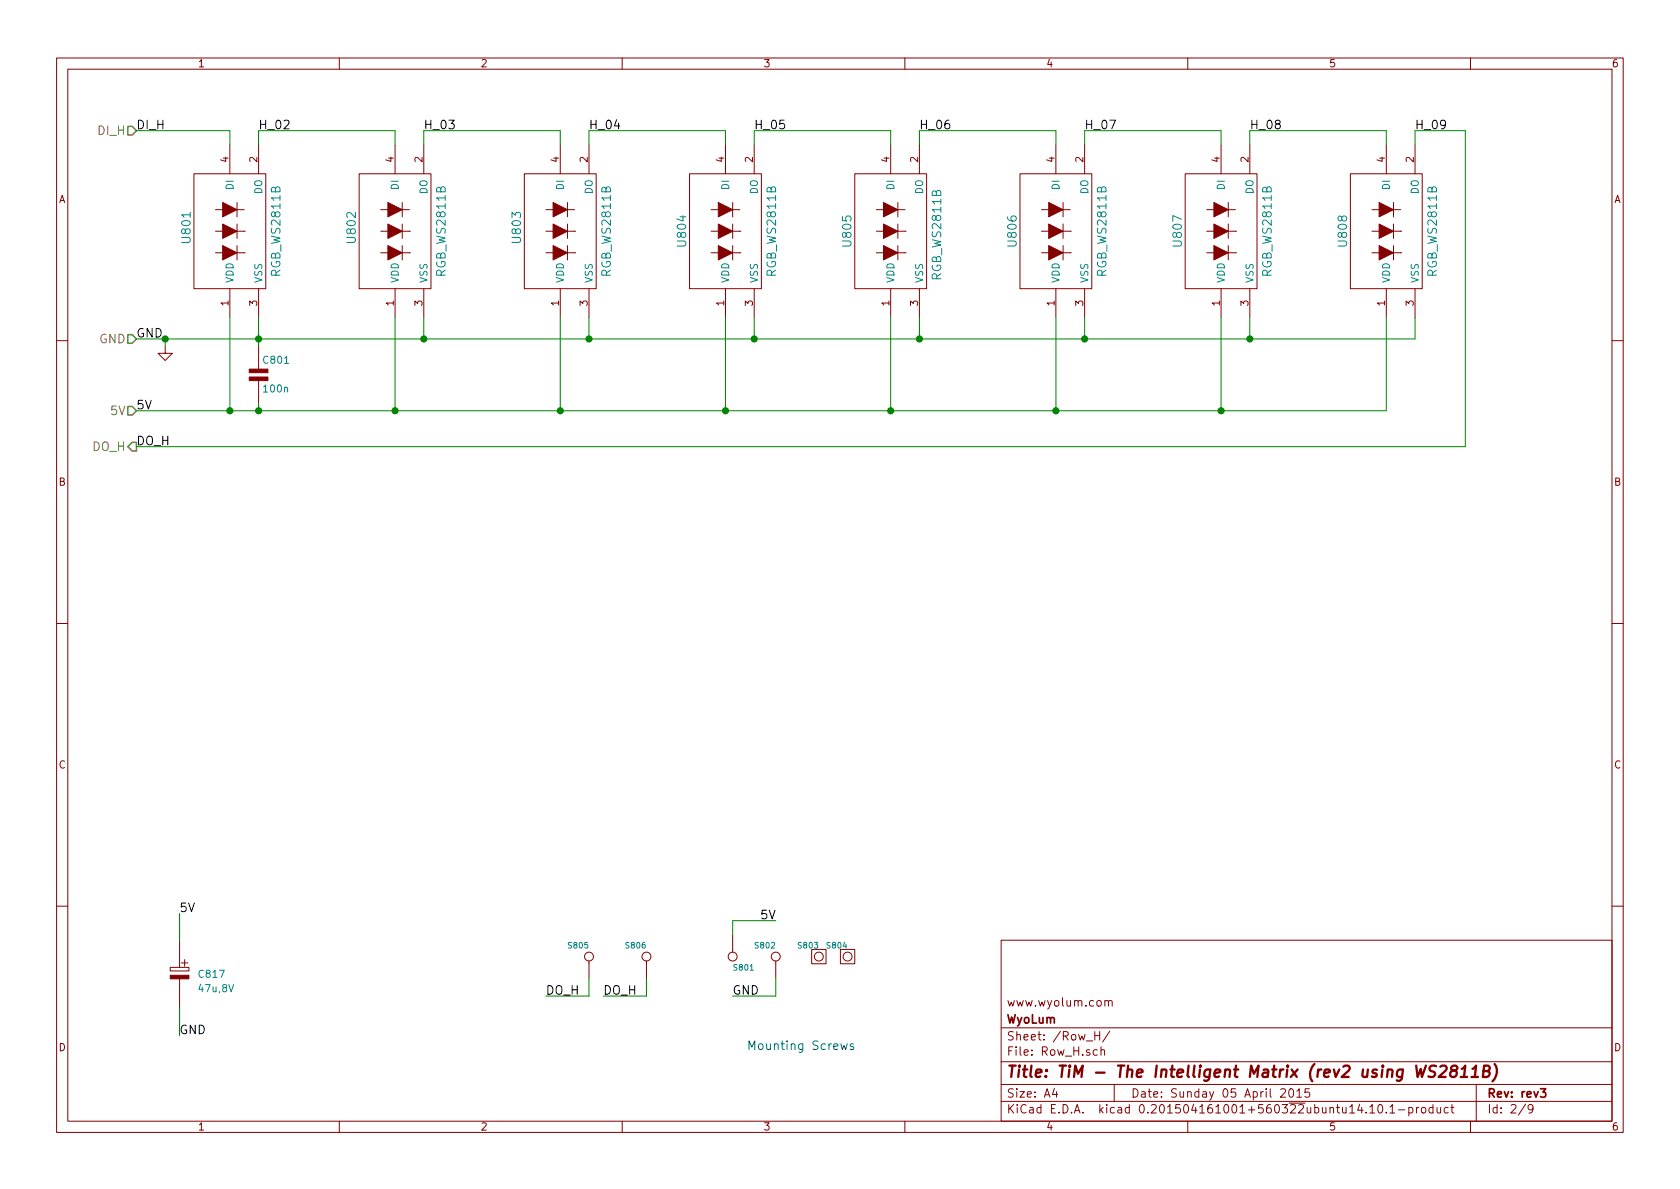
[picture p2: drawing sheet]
EESchema Schematic File Version 2
LIBS:TinyTiM_sym
LIBS:power
LIBS:TinyTiM-cache
EELAYER 25 0
EELAYER END
$Descr A4 11693 8268
encoding utf-8
Sheet 2 9
Title "TiM - The Intelligent Matrix (rev2 using WS2811B)"
Date "Sunday 05 April 2015"
Rev "rev3"
Comp "WyoLum"
Comment1 "www.wyolum.com"
Comment2 ""
Comment3 ""
Comment4 ""
$EndDescr
Text Label 950  900  0    60   ~ 0
DI_H
Text HLabel 950  3100 0    60   Output ~ 0
DO_H
Text HLabel 950  2350 0    60   Input ~ 0
GND
Text HLabel 950  900  0    60   Input ~ 0
DI_H
$Comp
L RGB_WS2811B U801
U 1 1
P 1525 1575
F 0 "U801" V 1300 1575 60  0000 C CNN
F 1 "RGB_WS2811B" V 1925 1550 60  0000 C CNN
F 2 "TinyTiM_Libs:RGB_WS2811B_Trans" H 1425 1975 60  0001 C CNN
F 3 "" H 1525 1575 60  0001 C CNN
	1    1525 1575
	1    0    0    -1  
$EndComp
Text Label 950  2350 0    60   ~ 0
GND
Text Label 950  2850 0    60   ~ 0
5V
Text Label 950  3100 0    60   ~ 0
DO_H
Text Label 1800 900  0    60   ~ 0
H_02
Text Label 2950 900  0    60   ~ 0
H_03
Text Label 4100 900  0    60   ~ 0
H_04
Text Label 5250 900  0    60   ~ 0
H_05
Text Label 6400 900  0    60   ~ 0
H_06
Text Label 7550 900  0    60   ~ 0
H_07
Text Label 8700 900  0    60   ~ 0
H_08
Text Label 9850 900  0    60   ~ 0
H_09
$Comp
L C2 C801
U 1 1
P 1800 2600
F 0 "C801" H 1825 2700 50  0000 L CNN
F 1 "100n" H 1825 2500 50  0000 L CNN
F 2 "TinyTiM_Libs:c_0805" H 1800 2600 50  0001 C CNN
F 3 "" H 1800 2600 60  0001 C CNN
F 4 "CAP CER 0.1UF 25V 10% X7R 0805" H 1800 2800 60  0001 L CNN "Field4"
F 5 "100nF, 25V" H 1800 2900 60  0001 L CNN "Field5"
F 6 "Surface Mount, MLCC" H 1800 3000 60  0001 L CNN "Field6"
F 7 "Kemet" H 1800 3100 60  0001 L CNN "Field7"
F 8 "C0805C104K3RACTU" H 1800 3200 60  0001 L CNN "Field8"
F 9 "Digikey" H 1800 3300 60  0001 L CNN "Field9"
F 10 "399-1168-1-ND" H 1800 3400 60  0001 L CNN "Field10"
F 11 "http://www.digikey.com/product-detail/en/C0805C104K3RACTU/399-1168-1-ND/411443" H 1800 3500 60  0001 L CNN "Field11"
	1    1800 2600
	1    0    0    -1  
$EndComp
$Comp
L RGB_WS2811B U802
U 1 1
P 2675 1575
F 0 "U802" V 2450 1575 60  0000 C CNN
F 1 "RGB_WS2811B" V 3075 1550 60  0000 C CNN
F 2 "TinyTiM_Libs:RGB_WS2811B_Trans" H 2575 1975 60  0001 C CNN
F 3 "" H 2675 1575 60  0001 C CNN
	1    2675 1575
	1    0    0    -1  
$EndComp
$Comp
L RGB_WS2811B U803
U 1 1
P 3825 1575
F 0 "U803" V 3600 1575 60  0000 C CNN
F 1 "RGB_WS2811B" V 4225 1550 60  0000 C CNN
F 2 "TinyTiM_Libs:RGB_WS2811B_Trans" H 3725 1975 60  0001 C CNN
F 3 "" H 3825 1575 60  0001 C CNN
	1    3825 1575
	1    0    0    -1  
$EndComp
$Comp
L RGB_WS2811B U804
U 1 1
P 4975 1575
F 0 "U804" V 4750 1550 60  0000 C CNN
F 1 "RGB_WS2811B" V 5375 1550 60  0000 C CNN
F 2 "TinyTiM_Libs:RGB_WS2811B_Trans" H 4875 1975 60  0001 C CNN
F 3 "" H 4975 1575 60  0001 C CNN
	1    4975 1575
	1    0    0    -1  
$EndComp
$Comp
L RGB_WS2811B U805
U 1 1
P 6125 1575
F 0 "U805" V 5900 1550 60  0000 C CNN
F 1 "RGB_WS2811B" V 6525 1525 60  0000 C CNN
F 2 "TinyTiM_Libs:RGB_WS2811B_Trans" H 6025 1975 60  0001 C CNN
F 3 "" H 6125 1575 60  0001 C CNN
	1    6125 1575
	1    0    0    -1  
$EndComp
$Comp
L RGB_WS2811B U806
U 1 1
P 7275 1575
F 0 "U806" V 7050 1550 60  0000 C CNN
F 1 "RGB_WS2811B" V 7675 1550 60  0000 C CNN
F 2 "TinyTiM_Libs:RGB_WS2811B_Trans" H 7175 1975 60  0001 C CNN
F 3 "" H 7275 1575 60  0001 C CNN
	1    7275 1575
	1    0    0    -1  
$EndComp
$Comp
L RGB_WS2811B U807
U 1 1
P 8425 1575
F 0 "U807" V 8200 1550 60  0000 C CNN
F 1 "RGB_WS2811B" V 8825 1550 60  0000 C CNN
F 2 "TinyTiM_Libs:RGB_WS2811B_Trans" H 8325 1975 60  0001 C CNN
F 3 "" H 8425 1575 60  0001 C CNN
	1    8425 1575
	1    0    0    -1  
$EndComp
$Comp
L RGB_WS2811B U808
U 1 1
P 9575 1575
F 0 "U808" V 9350 1550 60  0000 C CNN
F 1 "RGB_WS2811B" V 9975 1550 60  0000 C CNN
F 2 "TinyTiM_Lib:RGB_WS2811B" H 9475 1975 60  0001 C CNN
F 3 "" H 9575 1575 60  0001 C CNN
	1    9575 1575
	1    0    0    -1  
$EndComp
$Comp
L GND #PWR04
U 1 1
P 1150 2400
F 0 "#PWR04" H 1150 2400 30  0001 C CNN
F 1 "GND" H 1150 2330 30  0001 C CNN
F 2 "" H 1150 2400 60  0001 C CNN
F 3 "" H 1150 2400 60  0001 C CNN
	1    1150 2400
	1    0    0    -1  
$EndComp
$Comp
L CONN_1 S801
U 1 1
P 5100 6650
F 0 "S801" V 5180 6650 40  0000 L CNN
F 1 "CONN_1" H 5100 6705 30  0001 C CNN
F 2 "TinyTiM_Libs:Screw" H 5100 6805 30  0001 C CNN
F 3 "" H 5100 6650 60  0001 C CNN
	1    5100 6650
	0    1    1    0   
$EndComp
$Comp
L CONN_1 S802
U 1 1
P 5400 6650
F 0 "S802" V 5480 6650 40  0000 L CNN
F 1 "CONN_1" H 5400 6705 30  0001 C CNN
F 2 "TinyTiM_Libs:Screw" H 5400 6805 30  0001 C CNN
F 3 "" H 5400 6650 60  0001 C CNN
	1    5400 6650
	0    -1   -1   0   
$EndComp
Text Notes 5200 7300 0    60   ~ 0
Mounting Screws
Text Label 1250 6350 0    60   ~ 0
5V
Text Label 1250 7200 0    60   ~ 0
GND
$Comp
L C_POL_1 C817
U 1 1
P 1250 6750
F 0 "C817" H 1375 6725 50  0000 L CNN
F 1 "47u,8V" H 1375 6625 50  0000 L CNN
F 2 "TinyTiM_Libs:c_2917" H 1250 6700 50  0001 C CNN
F 3 "" H 1250 6750 60  0001 C CNN
F 4 "CAP ALUM 47UF 8V 20% SMD" H 1250 6950 60  0001 L CNN "Field4"
F 5 "47u,8V" H 1250 7050 60  0001 L CNN "Field5"
F 6 "2917 (7343 Metric)" H 1250 7150 60  0001 L CNN "Field6"
F 7 "Panasonic Electronic Components" H 1250 7250 60  0001 L CNN "Field7"
F 8 "EEF-CD0K470R" H 1250 7350 60  0001 L CNN "Field8"
F 9 "Digikey" H 1250 7450 60  0001 L CNN "Field9"
F 10 "PCE3606CT-ND" H 1250 7550 60  0001 L CNN "Field10"
F 11 "http://www.digikey.com/product-detail/en/EEF-CD0K470R/PCE3606CT-ND/614442" H 1250 7650 60  0001 L CNN "Field11"
	1    1250 6750
	1    0    0    -1  
$EndComp
Wire Wire Line
	1250 7000 1250 7200
Wire Wire Line
	1150 2400 1150 2350
Wire Wire Line
	9850 2350 9850 2200
Wire Wire Line
	6400 2350 6400 2200
Wire Wire Line
	2950 2350 2950 2200
Connection ~ 1800 2850
Wire Wire Line
	1800 2850 1800 2800
Wire Wire Line
	950  3100 10200 3100
Wire Wire Line
	9650 1000 9650 900 
Wire Wire Line
	9650 900  8700 900 
Wire Wire Line
	8700 900  8700 1000
Wire Wire Line
	7350 1000 7350 900 
Wire Wire Line
	7350 900  6400 900 
Wire Wire Line
	6400 900  6400 1000
Wire Wire Line
	5050 1000 5050 900 
Wire Wire Line
	5050 900  4100 900 
Wire Wire Line
	4100 900  4100 1000
Wire Wire Line
	2750 1000 2750 900 
Wire Wire Line
	2750 900  1800 900 
Wire Wire Line
	1800 900  1800 1000
Connection ~ 1800 2350
Wire Wire Line
	950  2350 9850 2350
Connection ~ 4100 2350
Connection ~ 6400 2350
Connection ~ 8700 2350
Connection ~ 2750 2850
Wire Wire Line
	2750 2850 2750 2200
Connection ~ 5050 2850
Wire Wire Line
	5050 2850 5050 2200
Connection ~ 7350 2850
Wire Wire Line
	7350 2850 7350 2200
Wire Wire Line
	9650 2850 9650 2200
Wire Wire Line
	1600 2850 1600 2200
Wire Wire Line
	8500 2850 8500 2200
Connection ~ 8500 2850
Wire Wire Line
	6200 2850 6200 2200
Connection ~ 6200 2850
Wire Wire Line
	3900 2850 3900 2200
Connection ~ 3900 2850
Connection ~ 7550 2350
Connection ~ 5250 2350
Connection ~ 2950 2350
Connection ~ 1600 2850
Wire Wire Line
	950  900  1600 900 
Wire Wire Line
	1600 900  1600 1000
Wire Wire Line
	2950 1000 2950 900 
Wire Wire Line
	2950 900  3900 900 
Wire Wire Line
	3900 900  3900 1000
Wire Wire Line
	5250 1000 5250 900 
Wire Wire Line
	5250 900  6200 900 
Wire Wire Line
	6200 900  6200 1000
Wire Wire Line
	7550 1000 7550 900 
Wire Wire Line
	7550 900  8500 900 
Wire Wire Line
	8500 900  8500 1000
Wire Wire Line
	10200 3100 10200 900 
Wire Wire Line
	10200 900  9850 900 
Wire Wire Line
	9850 900  9850 1000
Wire Wire Line
	1800 2200 1800 2400
Wire Wire Line
	4100 2200 4100 2350
Wire Wire Line
	5250 2200 5250 2350
Wire Wire Line
	7550 2200 7550 2350
Wire Wire Line
	8700 2200 8700 2350
Wire Wire Line
	950  2850 9650 2850
Connection ~ 1150 2350
Wire Wire Line
	1250 6550 1250 6350
$Comp
L LOGO_1 S803
U 1 1
P 5700 6650
F 0 "S803" V 5780 6650 40  0000 L CNN
F 1 "CONN_1" H 5700 6705 30  0001 C CNN
F 2 "TinyTiM_Libs:Screw_NPTH" H 5700 6805 30  0001 C CNN
F 3 "" H 5700 6650 60  0001 C CNN
	1    5700 6650
	0    -1   -1   0   
$EndComp
$Comp
L LOGO_1 S804
U 1 1
P 5900 6650
F 0 "S804" V 5980 6650 40  0000 L CNN
F 1 "CONN_1" H 5900 6705 30  0001 C CNN
F 2 "TinyTiM_Libs:Screw_NPTH" H 5900 6805 30  0001 C CNN
F 3 "" H 5900 6650 60  0001 C CNN
	1    5900 6650
	0    -1   -1   0   
$EndComp
Text HLabel 950  2850 0    60   Input ~ 0
5V
Wire Wire Line
	5100 6500 5100 6400
Wire Wire Line
	5100 6400 5400 6400
Wire Wire Line
	5400 6800 5400 6925
Wire Wire Line
	5400 6925 5100 6925
Text Label 5100 6925 0    60   ~ 0
GND
Text Label 5400 6400 2    60   ~ 0
5V
$Comp
L CONN_1 S806
U 1 1
P 4500 6650
F 0 "S806" V 4580 6650 40  0000 L CNN
F 1 "CONN_1" H 4500 6705 30  0001 C CNN
F 2 "TinyTiM_Libs:Screw_SSide" H 4500 6805 30  0001 C CNN
F 3 "" H 4500 6650 60  0001 C CNN
	1    4500 6650
	0    -1   -1   0   
$EndComp
$Comp
L CONN_1 S805
U 1 1
P 4100 6650
F 0 "S805" V 4180 6650 40  0000 L CNN
F 1 "CONN_1" H 4100 6705 30  0001 C CNN
F 2 "TinyTiM_Libs:Screw_SSide" H 4100 6805 30  0001 C CNN
F 3 "" H 4100 6650 60  0001 C CNN
	1    4100 6650
	0    -1   -1   0   
$EndComp
Wire Wire Line
	4500 6800 4500 6925
Wire Wire Line
	4500 6925 4200 6925
Wire Wire Line
	4100 6800 4100 6925
Wire Wire Line
	4100 6925 3800 6925
Text Label 3800 6925 0    60   ~ 0
DO_H
Text Label 4200 6925 0    60   ~ 0
DO_H
$EndSCHEMATC
